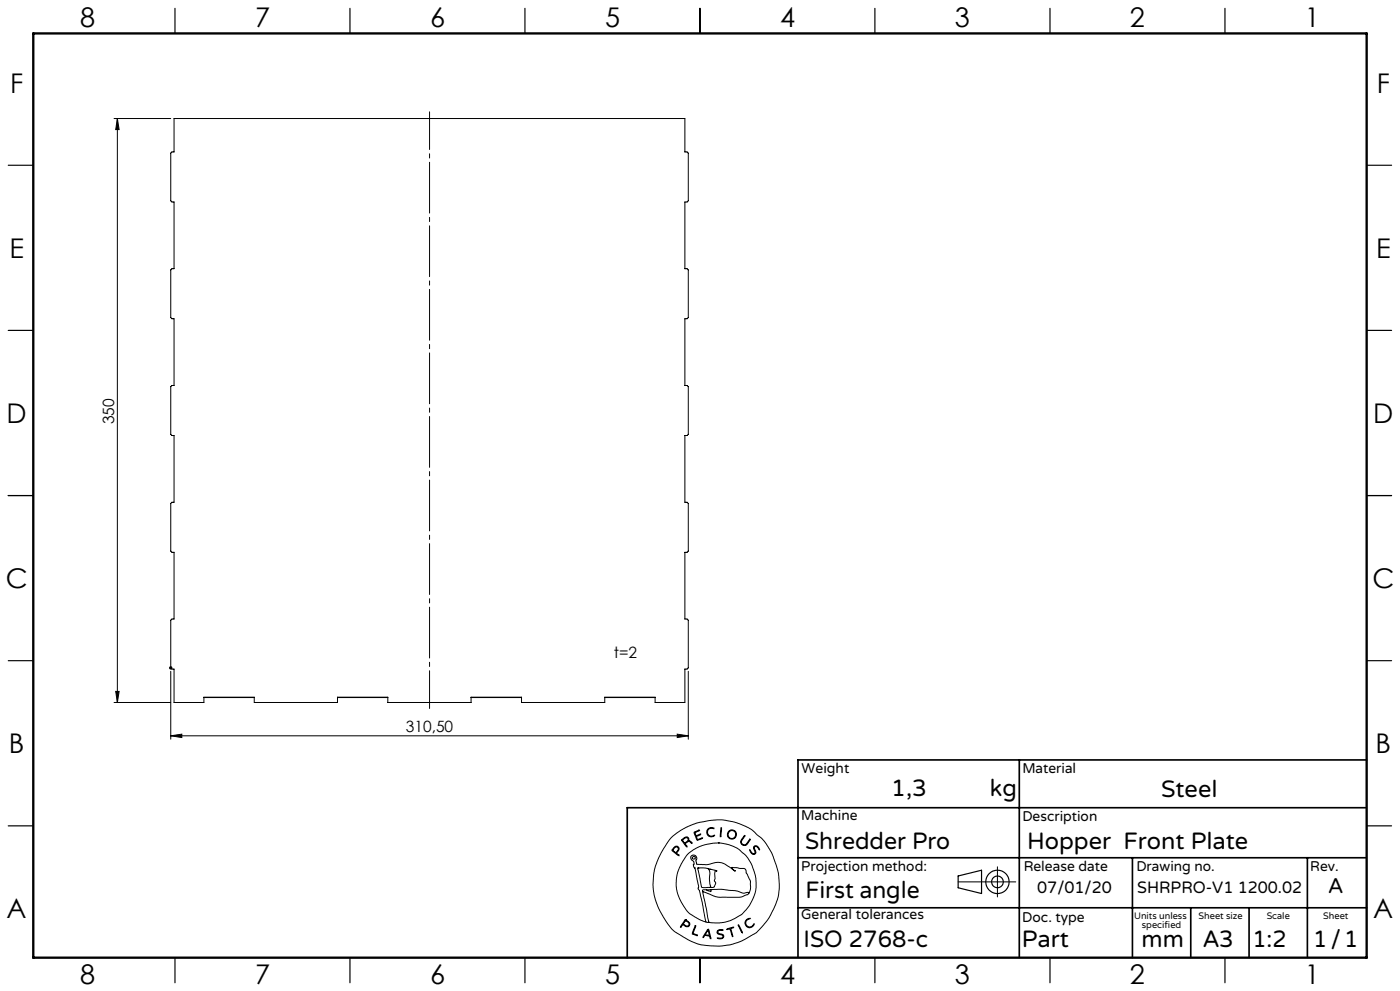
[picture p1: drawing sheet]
<svg xmlns="http://www.w3.org/2000/svg" width="420mm" height="297mm" viewBox="0 0 420 297" stroke-linecap="round" stroke-linejoin="round" font-family="sans-serif">
<g fill="none" stroke="#000" stroke-width=".3">
<path d="M34.2 35.5h17M35.2 35.5v175M35.2 35.5l.5 3.3h-1zM50.9 199.8l.7 .7h.6v10h9v-1.6h15.1v1.6h24.9v-1.6h15.1v1.6h25v-1.6h15.2v1.6h24.9v-1.6h15.1v1.6h9v-10h.6l.4-.3v-14.3l-.4-.4h-.6v-20h.6l.4-.3v-14.3l-.4-.4h-.6v-20h.6l.4-.3v-14.3l-.4-.4h-.6v-20h.6l.4-.3v-14.3l-.4-.4h-.6v-20h.6l.4-.3v-14.3l-.4-.4h-.6v-10h-153.3v10h-.6l-.4 .4v14.3l.4 .3h.6v20h-.6l-.4 .4v14.3l.4 .3h.6v20h-.6l-.4 .4v14.3l.4 .3h.6v20h-.6l-.4 .4v14.3l.4 .3h.6v20h-.6l-.4 .4v14.8M51.6 199.8l-.7 .7M34.2 210.5h17M34.7 207.2h1l-.5 3.3zM50.7 200.2h1M51.2 201.2v20.3M61.2 209.1h15.1M101.2 209.1h15.1M141.3 209.1h15.2"/>
<path d="M181.4 209.1h15.1M206.5 201.2v20.3M51.2 220.5l3.3-.5v1zM51.2 220.5h155.3M203.2 220l3.3 .5-3.3 .5zM201.3 251.1l2.8-2.2 4.5-2.1 4.8-1 3.2-.1 3.7 .7 3.3 1.2 2 1.1 2.8 2.4 1.5 1.8 1.8 3.2 1.8 5.3 .3 3.5-.2 3-.8 2.8-1.7 3.7-1.8 2.5a16.5 16.5 0 0 1-6.7 5l-3.3 1.2-2.9 .4h-3.4l-2.9-.4-3.7-1.5-3.8-2.3-1.1-.9-1.2-1.6-2.3-3.7-1.2-2.8-.6-2.2-.3-3.1 .3-3.5 .9-3.2 2-4zM202 254.1l.7-.5 .6 .1 .4 .6-.1 .6a.64 .64 0 0 0-.3 1.1l.4 .5-1.7-1.2a.52 .52 0 0 1-.4-.5 .52 .52 0 0 1 .4-.6zM202.4 254l.4-.2 .5 .1 .2 .5-.2 .4a.73 .73 0 0 1-.7 .6 .73 .73 0 0 1-.7-.7zM204.5 251.6l1.1-.7h.6l.4 .3 .1 .8 .6 .2 .3 .5-.8-.5-.6 .2a.61 .61 0 0 0-.6 .5 .61 .61 0 0 0 .5 .7l-.1 .3-1.5-2zM204.8 251.7l.8-.6h.6l.2 .6-.5 .6a.52 .52 0 0 1-.6 .3 .52 .52 0 0 1-.4-.5zM208.2 249.4l1.7-.6-1 .5a.57 .57 0 0 0-.2 .9 .57 .57 0 0 0 .9 0l.6-.2-.8 .5a.46 .46 0 0 0-.5 .4 .46 .46 0 0 0 .3 .5l.1 .2 1.5-.5-1.7 .7zM212.3 248.5l.8-.5 1 .2 .1 .2-.9-.2-.7 .3-.3 .5v.7l.1 .4 .6 .4 1.3-.2a.53 .53 0 0 1-.3 .5 .53 .53 0 0 1-.5 0l-.9-.2-.4-.4-.2-1z"/>
<path d="M215.5 252.6l2.7 .4 3 1.2 2.3 1.9 .9 1.2 1.3 2.2 1.1 3.8-.1 3.5-.8 2.5a11.7 11.7 0 0 1-8.9 7.2l-2.6 .1-1.7-.2M215.5 252.6l-4.1 .6-3.4 1.5-2.1 1.8-2.1 3.5-.5 1.4-.4 2 .1 3 .9 2.9 2 3.4a9.1 9.1 0 0 0 4 2.9l1.9 .8M215.5 252.6h.1M216.3 248.1h.2v.6l-.2 1.9-.2 .2zM223.3 250.5l.1-.1 .1 .2-1.1 1.6 .2 .7 .7 .3a3.3 3.3 0 0 0 1.7-1.7v.2l-1 1.5-.4 .2-.7-.1-.6-.5-.1-.6zM224.9 254.7l.7 .9 .5 .3 .4-.3-.4-1.4 .2-.6h.9l.7 1-.1 .1-.9-1-.5 .1-.1 .4 .5 1.4-.6 .5-.9-.5zM299.2 259.8v9M205.6 275.6l-1.4 2-.1 .2h.2a.69 .69 0 0 1 .6-.6 .69 .69 0 0 1 .8 .4l.9 .1 .3-.9-1.3-1.2M205.6 275.6h.1M205.6 275.9l-.3 .5M205.7 275.9l1 .9-.1 .6-.6 .1a.7 .7 0 0 1-.9-.9l.2-.2M205.7 275.9h.1"/>
<path d="M208.5 277.5l.2-.1v.2l-.5 1.4a.56 .56 0 0 0-.2 .7 .56 .56 0 0 0 .7 .3l.5 .4-1.6-.6zM209.3 260.2l2.3-.1 3.1 .8 .4 .3a.35 .35 0 0 0-.5-.2 .35 .35 0 0 0-.1 .5v1.8l-.2 .7 .4 .8-.4 1-.5 .2h-2.6a.85 .85 0 0 1-.8-.2 .85 .85 0 0 1-.1-.9zM209.4 260.1h.1M210.8 267.2l1.9 9.2M210.8 267.2l3.7 1.5 1.3 .2h6.3l2.1-.8 .4-.3M211.8 276.4h.9M211.9 266.7h-1.1v.5M212.1 260.2a2.12 2.12 0 0 1 .8 2.7v1.9l.3 .9-.3 .2M212.3 278.6l.1-.1a4.3 4.3 0 0 1 .9 2.6v.2h-.2a.74 .74 0 0 0-.8-.8l-.2-.1a.82 .82 0 0 0-1.1 .6l-.1-.3zM212.3 278.9l.4 .9a.4 .4 0 0 1-.1 .6 .4 .4 0 0 1-.6-.2l-.4-.1zM212.4 278.9h.1M212.7 276.4h.1"/>
<path d="M213 260.6h.1M213.3 266.6l3.2-.1 4.2 .4 2.3 .8 1.1-.2a.3 .3 0 0 1 .4-.1 .3 .3 0 0 1 .1 .4M213.3 266.6v.6l-1.4-.5M213.3 266.6l-1.4 .1M215.3 278.9l.6-.3 1 .1v.2h-1.4l-.2 .6 .3 .2 1.4 .5 .1 .5-.2 .4-.6 .3-1.1-.2h1.1l.6-.5-.3-.5-1.4-.5-.1-.4zM218 278.4l2.1-.5-.8 .4 .5 2.4-.8-2.3-.8 .2zM221.5 277.2l1.2 2.2v.2zM221.5 277.1h.1M224 275.6l.7-.4 .3 .1-.8 .4-.4 .6v.6l.5 .7 .9 .2 .9-.9a.41 .41 0 0 1 .1 .5 .41 .41 0 0 1-.4 .2l-1 .5-.9-.5-.4-1.1zM224.6 267.8l.5-1.4v-2.3l-1.7-3.8-3.9-.3 .3 .5 .8 .6h-.1l-3.1-2.2-1.7-.5-3.6 .7-3-.1-.3-.9 .3-.8-.3-.7-.6-.3-.7 .1-.3 .4v.4l1 1.1-.1 1.4 .4 .5 1.1 5.4-.2 .8 .4 .4 .3 1.1 1.7 8.5M287.4 264.3h17.3"/>
<circle cx="208.1" cy="257.1" r=".44"/>
<circle cx="219.5" cy="250.1" r="1.17"/>
<circle cx="219.6" cy="250.1" r="1.38"/>
</g>
<g fill="none" stroke="#000" stroke-width=".35">
<path d="M52.5 2.5v7.5M105 2.5v7.5M157.5 2.5v7.5M210 2.5v7.5M262.5 2.5v7.5M315 2.5v7.5M367.5 2.5v7.5M2.5 49.5h7.5M410 49.5h7.5M2.5 99h7.5M410 99h7.5M2.5 148.5h7.5"/>
<path d="M410 148.5h7.5M2.5 198h7.5M410 198h7.5M2.5 247.5h7.5M410 247.5h7.5M287.4 262.5l7.1-1.7v7l-7.1-1.7zM52.5 287v7.5M105 287v7.5M157.5 287v7.5M210 287v7.5M262.5 287v7.5M315 287v7.5"/>
<path d="M367.5 287v7.5"/>
<circle cx="299.2" cy="264.3" r="3.5"/>
<circle cx="299.2" cy="264.3" r="1.75"/>
</g>
<path d="M128.9 212.3v-178.8" fill="none" stroke="#000" stroke-width=".3" stroke-dasharray="15.2 1.3 1.3 1.3" stroke-dashoffset="3.9"/>
<path d="M305.8 227.7v59.2M410 227.7h-170.6v59.2M239.4 257.1h170.3M339.7 257.1v29.9M392.2 257.1v29.8M409.7 242.1h-221.5v45M239.4 272.1h170.6M357.2 272.1v14.8M374.7 272.1v14.8" fill="none" stroke="#000" stroke-width=".5"/>
<path d="M10 10h400v277h-400z" fill="none" stroke="#000" stroke-width=".7"/>
<g fill="#000">
<path d="M35.2 35.5l.5 3.3h-1zM34.7 207.2h1l-.5 3.3z"/>
<path d="M51.2 220.5l3.3-.5v1zM203.2 220l3.3 .5-3.3 .5z"/>
</g>
<g font-size="8.1">
<text x="24" y="8">8</text>
<text x="76.5" y="8">7</text>
<text x="129" y="8">6</text>
<text x="181.5" y="8">5</text>
<text x="234" y="8">4</text>
<text x="286.5" y="8">3</text>
<text x="339" y="8">2</text>
<text x="391.5" y="8">1</text>
<text x="3" y="27.7">F</text>
<text x="413" y="27.7">F</text>
<text x="2.8" y="77.2">E</text>
<text x="412.8" y="77.2">E</text>
<text x="2" y="126.7">D</text>
<text x="412" y="126.7">D</text>
<text x="1.7" y="176.2">C</text>
<text x="411.7" y="176.2">C</text>
<text x="2.7" y="225.7">B</text>
<text x="412.7" y="225.7">B</text>
<text x="2" y="275.2">A</text>
<text x="412" y="275.2">A</text>
<text x="24" y="295">8</text>
<text x="76.5" y="295">7</text>
<text x="129" y="295">6</text>
<text x="181.5" y="295">5</text>
<text x="234" y="295">4</text>
<text x="286.5" y="295">3</text>
<text x="339" y="295">2</text>
<text x="391.5" y="295">1</text>
</g>
<g font-size="7.1">
<text x="267.4" y="238.5">1,3</text>
<text x="297" y="238.5">kg</text>
<text x="348.3" y="239">Steel</text>
<text x="241.5" y="254.4">Shredder Pro</text>
<text x="308.1" y="254.4">Hopper Front Plate</text>
<text x="241.6" y="269.2">First angle</text>
<text x="241.1" y="283.7">ISO 2768-c</text>
<text x="306.6" y="283.9">Part</text>
<text x="342.5" y="283.9">mm</text>
<text x="360.9" y="283.8">A3</text>
<text x="375.7" y="283.9">1:2</text>
<text x="393.9" y="283.9">1/1</text>
</g>
<text font-size="6.3" x="398.5" y="267.7">A</text>
<g font-size="4.9">
<text x="311.2" y="267.6">07/01/20</text>
<text x="341.2" y="267.6">SHRPRO-V1 1200.02</text>
</g>
<g font-size="4.7">
<text x="34.2" y="127.1" transform="rotate(-90 34.2 127.1)">350</text>
<text x="184.1" y="197.3">t=2</text>
<text x="121.8" y="219.5">310,50</text>
</g>
<g font-size="4.2">
<text x="240.5" y="231.7">Weight</text>
<text x="306.7" y="231.7">Material</text>
<text x="240.4" y="245.9">Machine</text>
<text x="306.7" y="246.1">Description</text>
<text x="240.4" y="261.1">Projection method:</text>
<text x="307.1" y="261">Release date</text>
<text x="340.9" y="261">Drawing no.</text>
<text x="393.1" y="261">Rev.</text>
<text x="240.4" y="275.6">General tolerances</text>
<text x="306.7" y="276.2">Doc. type</text>
</g>
<g font-size="2.8">
<text x="340.2" y="275.3">Units unless</text>
<text x="359.6" y="275.3">Sheet size</text>
<text x="380" y="275.3">Scale</text>
<text x="396.9" y="275.3">Sheet</text>
<text x="342.6" y="278.2">specified</text>
</g>
</svg>
